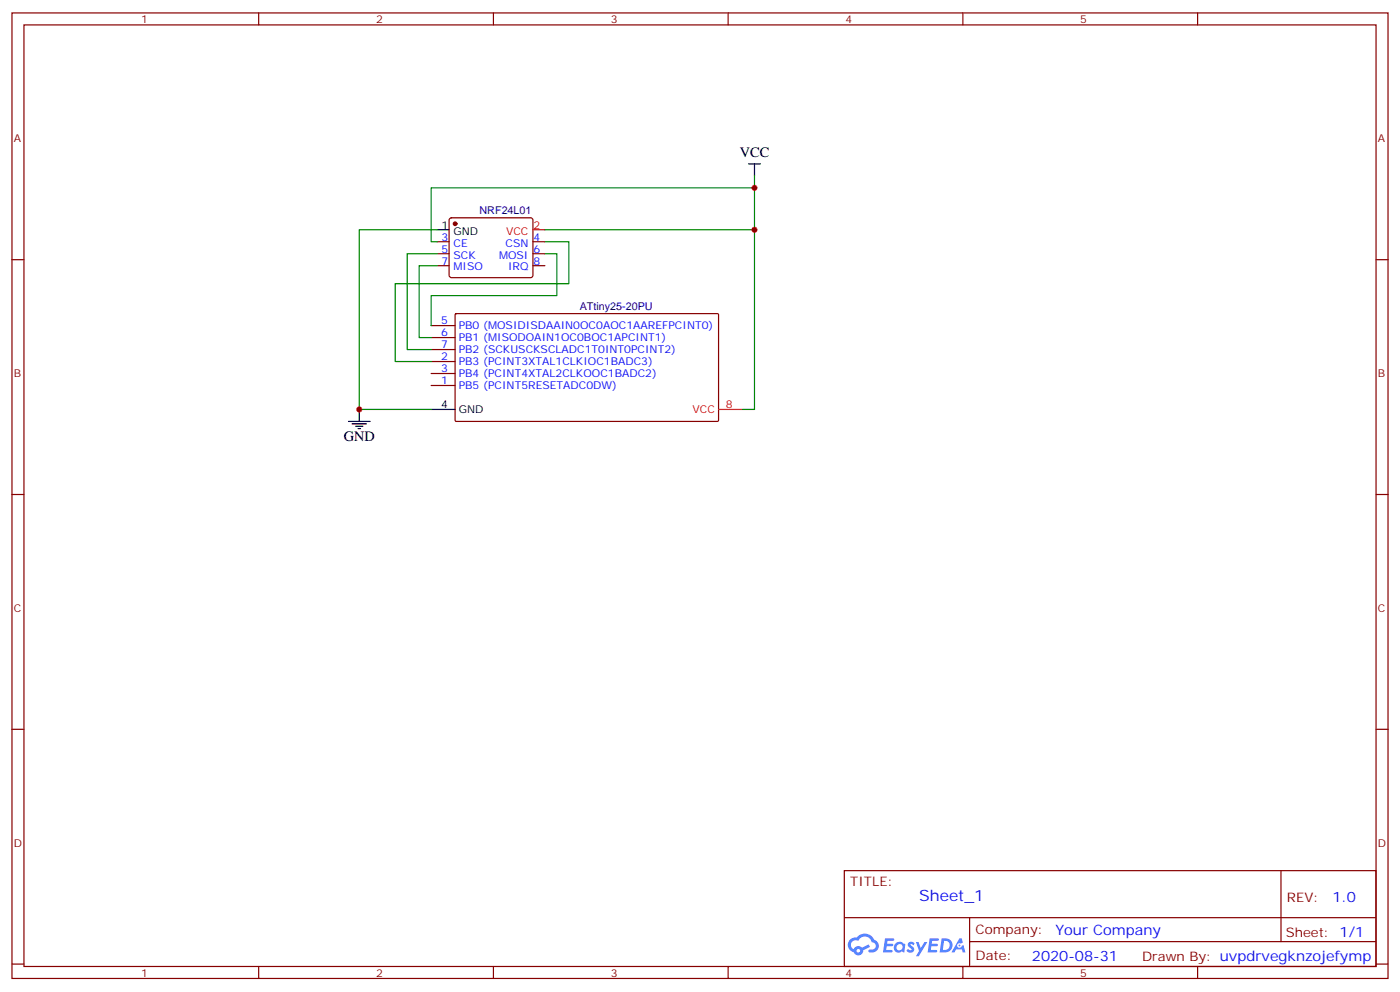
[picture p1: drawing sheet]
<svg xmlns="http://www.w3.org/2000/svg" width="412mm" height="292mm" viewBox="0 0 412 292" stroke-linecap="round" stroke-linejoin="round" font-family="sans-serif">
<g fill="none" stroke="#870000" stroke-width=".35">
<path d="M3.5 3.8h405.4v284.3h-405.4zM7.1 7.3h398.2v277.3h-398.2zM76.2 3.8v3.5M145.3 3.8v3.5M214.5 3.8v3.5M283.6 3.8v3.5M352.8 3.8v3.5M3.5 76.5h3.6M405.3 76.5h3.6M3.5 145.6h3.6M405.3 145.6h3.6M3.5 214.8h3.6"/>
<path d="M405.3 214.8h3.6M248.7 256.4h156.6v28.2h-156.6zM377.3 256.4v20.9M248.7 270.2h156.5M285.6 277.3h119.6M285.6 270.2v14.2M3.5 283.9h3.6M76.2 284.6v3.5M145.3 284.6v3.5M214.5 284.6v3.5M283.6 284.6v3.5M352.8 284.6v3.5"/>
<path d="M405.3 283.9h3.6"/>
</g>
<g fill="#5487ff">
<path d="M267.7 277.6a1.22 1.22 0 0 1 1.7 .2l-.4 .6a.47 .47 0 0 0-.3-.4 .47 .47 0 0 0-.5 .2l.1 .2a1.14 1.14 0 0 1 .8 1.8 1.14 1.14 0 0 1-1.9 0l-.2-.2 .5-.6 .7 .5a.29 .29 0 0 0 .3-.3 .29 .29 0 0 0-.2-.3 1.04 1.04 0 0 1-.6-1.7z"/>
<path d="M260.7 276.3h2.4l.3 .2-.2 .5-1.8 .1-.1 .8h1.5l.3 .4-.3 .4h-1.6l-.2 1.1h1.7l.2 .3-.2 .3-2.6 .1z"/>
<path d="M273.8 276.3h2.4l.3 .2-.1 .5-1.8 .1-.2 .8h1.6l.3 .4-.4 .4h-1.6l-.1 1.1h1.7l.2 .3-.2 .3-2.6 .1z"/>
<path d="M282.6 276.3h.7l.3 1.3-.6 .3a.69 .69 0 0 0-1 .3 .69 .69 0 0 0 .4 .9 .69 .69 0 0 0 .9-.6l.5-.2 .6 2.2h-.8l-.2-.9h-1.8l-.5 .9h-.8z"/>
<path d="M269.8 277.4h.8l.6 1.8 1.1-1.8h.9l-2.6 4.2h-.8l.9-1.5z"/>
<path d="M277.4 276.3l-.6 4.2h1.3a2.11 2.11 0 0 0 2.5-2.1 2.11 2.11 0 0 0-2.5-2.1zM278.1 277.1a1.39 1.39 0 0 1 1.7 1.4 1.39 1.39 0 0 1-1.8 1.3h-.3z"/>
<path d="M263.7 277.9a1.54 1.54 0 0 0-.1 2.2 1.54 1.54 0 0 0 2.2 .1l.6 .3 .3-2.3-.2-.3h-.4a1.49 1.49 0 0 0-2.4 0zM264 278.9a.94 .94 0 0 1 1.8 0 .94 .94 0 0 1-1.8 0z"/>
<path d="M250.4 276.7a2.18 2.18 0 0 0 1.1 3.7 1.44 1.44 0 0 0 1.6 .9 1.44 1.44 0 0 0 1.2-1.4l2-1.1-.5-.7-1.9 1a1.47 1.47 0 0 0-2.4 .4 1.39 1.39 0 0 1-.7-1.9 1.39 1.39 0 0 1 2-.5 2.12 2.12 0 0 1 2.2-1.3 2.12 2.12 0 0 1 1.9 1.7 1.14 1.14 0 0 1 1.1 1.4 1.14 1.14 0 0 1-1.7 .7 .43 .43 0 0 0-.5 .4 .43 .43 0 0 0 .4 .5 1.98 1.98 0 0 0 2.5-1.2 1.98 1.98 0 0 0-1.2-2.6 3.1 3.1 0 0 0-5.3-.6l-.9 .1zM252.3 280a.55 .55 0 0 1 1.1 0 .55 .55 0 0 1-1.1 0z"/>
<circle cx="282.6" cy="278.4" r=".26"/>
</g>
<g fill="none" stroke="#870000" stroke-width=".35">
<path d="M128.8 78.2h3.5M128.8 71.2h3.5M128.8 74.7h3.5M132.5 64.3l.5-.2h23.3l.5 .2 .2 .5-.1 16.5-.6 .5-23.6-.1-.4-.6v-16.3zM157 78.2h3.5M157 71.2h3.5M157 74.7h3.5M127 95.9h7.1M127 99.4h7.1M134.1 92.5l.3-.1h77.1l.2 .3-.1 31.2-.3 .2h-77.1l-.1-.3zM127 113.5h7.1M127 106.5h7.1"/>
<path d="M127 110h7.1M127 102.9h7.1"/>
</g>
<path d="M220.5 48.3h3.5M222.2 48.3v3.5M128.8 67.7h3.5M102.7 124.1h6.3M103.7 124.8h4.2M104.8 125.5h2.1M105.5 126.2h.7M105.8 120.6v3.5M127 120.6h7.1" fill="none" stroke="#000" stroke-width=".35"/>
<path d="M157 67.7h3.5M211.7 120.6h7" fill="none" stroke="#f00" stroke-width=".35"/>
<circle cx="134.1" cy="65.9" r=".53" fill="#870000" stroke="#870000" stroke-width=".35"/>
<path d="M222.2 51.8v68.8h-3.5M222.2 55.3h-95.2v15.9h1.8M128.8 67.7h-23v52.9h21.2M128.8 74.7h-8.9v28.2h7.1M128.8 78.2h-5.3v21.2h3.5M160.5 71.2h7.1v12.3h-51.2v23h10.6M160.5 74.7h3.5v12.4h-37v8.8M160.5 67.7h61.7" fill="none" stroke="#008700" stroke-width=".35"/>
<g fill="#c00">
<circle cx="222.3" cy="67.7" r=".88"/>
<circle cx="105.8" cy="120.6" r=".88"/>
<circle cx="222.3" cy="55.3" r=".88"/>
</g>
<text font-size="4.6" fill="#00f" x="270.8" y="265.4">Sheet_1</text>
<g font-size="4.2">
<text x="217.9" y="46.1">VCC</text>
<text x="101.2" y="129.8">GND</text>
</g>
<g font-size="4.2" fill="#00f">
<text x="392.5" y="265.7">1.0</text>
<text x="310.9" y="275.2">Your Company</text>
<text x="304" y="283">2020-08-31</text>
</g>
<g font-size="3.9" fill="#800">
<text x="250.5" y="261">TITLE:</text>
<text x="379.1" y="265.7">REV:</text>
<text x="287.4" y="275.2">Company:</text>
<text x="378.7" y="275.8">Sheet: 1/1</text>
<text x="287.4" y="282.9">Date:</text>
<text x="336.4" y="282.9">Drawn By: uvpdrvegknzojefymp</text>
</g>
<g font-size="3.2" fill="#800">
<text x="41.6" y="6.8">1</text>
<text x="110.8" y="6.8">2</text>
<text x="179.9" y="6.8">3</text>
<text x="249.1" y="6.8">4</text>
<text x="318.2" y="6.8">5</text>
<text x="4.1" y="41.9">A</text>
<text x="405.9" y="41.9">A</text>
<text x="4.1" y="111.1">B</text>
<text x="405.9" y="111.1">B</text>
<text x="4.1" y="180.2">C</text>
<text x="405.9" y="180.2">C</text>
<text x="4.1" y="249.3">D</text>
<text x="405.9" y="249.3">D</text>
<text x="41.6" y="287.6">1</text>
<text x="110.8" y="287.6">2</text>
<text x="179.9" y="287.6">3</text>
<text x="249.1" y="287.6">4</text>
<text x="318.2" y="287.6">5</text>
</g>
<g font-size="3.2" fill="#000080">
<text x="141.3" y="63">NRF24L01</text>
<text x="170.8" y="91.3">ATtiny25-20PU</text>
</g>
<g font-size="3.2">
<text x="130.1" y="67.3">1</text>
<text x="133.6" y="69.1">GND</text>
<text x="129.9" y="120.2">4</text>
<text x="135.1" y="121.6">GND</text>
</g>
<g font-size="3.2" fill="#00f">
<text x="130.1" y="70.8">3</text>
<text x="157.2" y="70.8">4</text>
<text x="130.1" y="74.4">5</text>
<text x="130.1" y="77.9">7</text>
<text x="133.6" y="72.6">CE</text>
<text x="133.6" y="76.1">SCK</text>
<text x="147" y="76.1">MOSI</text>
<text x="148.9" y="72.6">CSN</text>
<text x="157.2" y="77.9">8</text>
<text x="157.2" y="74.4">6</text>
<text x="133.6" y="79.7">MISO</text>
<text x="149.6" y="79.7">IRQ</text>
<text x="129.9" y="95.5">5</text>
<text x="129.9" y="99.1">6</text>
<text x="135.1" y="96.9">PB0 (MOSIDISDAAIN0OC0AOC1AAREFPCINT0)</text>
<text x="135.1" y="100.5">PB1 (MISODOAIN1OC0BOC1APCINT1)</text>
<text x="129.9" y="106.1">2</text>
<text x="129.9" y="102.6">7</text>
<text x="135.1" y="107.5">PB3 (PCINT3XTAL1CLKIOC1BADC3)</text>
<text x="135.1" y="104">PB2 (SCKUSCKSCLADC1T0INT0PCINT2)</text>
<text x="129.9" y="113.2">1</text>
<text x="129.9" y="109.6">3</text>
<text x="135.1" y="111.1">PB4 (PCINT4XTAL2CLKOOC1BADC2)</text>
<text x="135.1" y="114.6">PB5 (PCINT5RESETADC0DW)</text>
</g>
<g font-size="3.2" fill="#f00">
<text x="149.1" y="69.1">VCC</text>
<text x="157.2" y="67.3">2</text>
<text x="204" y="121.6">VCC</text>
<text x="213.8" y="120.2">8</text>
</g>
</svg>
